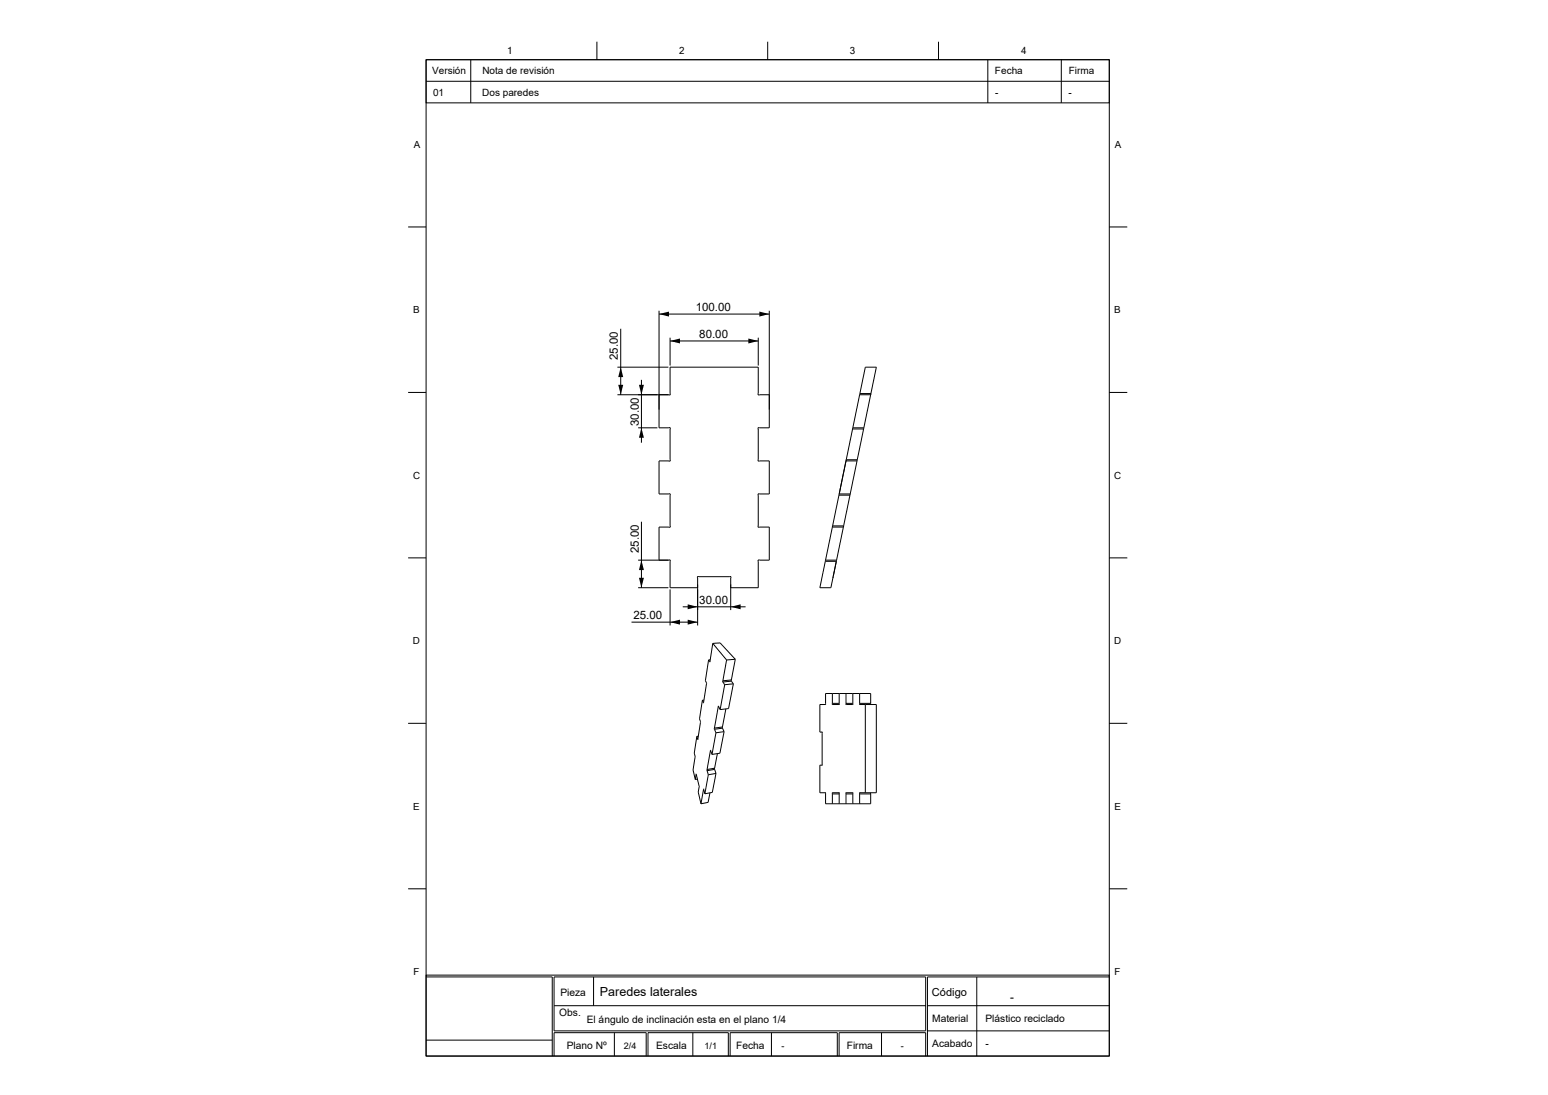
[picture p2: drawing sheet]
<svg xmlns="http://www.w3.org/2000/svg" width="420mm" height="297mm" viewBox="0 0 420 297" stroke-linecap="round" stroke-linejoin="round" font-family="sans-serif">
<g fill="none" stroke="#000" stroke-width=".27">
<path d="M115.6 16.2h185.4v270.2h-185.4zM115.6 16.2h185.4v11.7h-185.4zM127.7 16.2v11.7M161.9 11.3v4.9M208.3 11.3v4.9M254.6 11.3v4.9M268 16.2v11.7M288 16.2v11.7M115.6 22h185.4M110.7 61.6h4.9M301 61.6h4.9M167.5 99.6h13.9"/>
<path d="M168.4 89.2v17.9M178.8 84.3v31.7h2.8l.3 .2v8.7l-.3 .2-2.8-.1v9l2.8-.1 .3 .2v8.7l-.3 .2h-2.8v8.9M178.8 85.2h29.9M181.8 91.6v7.5M181.8 92.5h23.9M205.7 91.6v7.5M208.7 84.3v31.7h-2.8l-.2 .2v8.7l.2 .2 2.8-.1v9l-2.8-.1-.2 .2v8.7l.2 .2h2.8v8.9h-2.8l-.2 .2v7.3h-7.4M110.7 106.4h4.9M167.5 107.1h14.3v-7.5h23.9v7.3l.2 .2h2.8M173.1 116h5.3M174 103v17.1M231.3 116.4h3"/>
<path d="M231.4 116h3M233.2 107.1l-3.6 17.6M233.2 107.1h3M233.3 106.7l-.1 .4M233.3 106.7h3M233.3 106.7l1.5-7.1h3l-1.5 7.1M234.3 116.4l-1.7 8.3M236.2 107.1l-1.9 9.3M236.3 106.7l-.1 .4M301 106.4h4.9M227.6 134.3l-1.7 8.3M227.6 134.3h3"/>
<path d="M227.7 134h3M227.7 134l-.1 .3M229.5 125l-1.8 9M229.5 125h3M229.6 124.7l-.1 .3M229.6 124.7h3M230.6 134.3l-1.7 8.3M230.7 134l-.1 .3M232.5 125l-1.8 9M232.6 124.7l-.1 .3M110.7 151.3h4.9M173.1 151.9h8.7v7.5h7.5"/>
<path d="M173.1 159.4h8.3M174 141.5v17.9M181.8 159.9v9.7M223.9 152.2h3M224 151.9h3M225.8 143l-3.4 16.4h3l1.6-7.5M225.8 143h3M225.9 142.6l-.1 .4M225.9 142.6h3M228.8 143l-1.8 8.9M228.9 142.6l-.1 .4M301 151.3h4.9"/>
<path d="M171.3 168.7h18M185.2 164.6h17.1M192.2 179l-.8 5.6 .3 .8-.8 5.3-.3-.8M192.2 179l.4 .5M192.6 179.5h.1M192.7 179h-.5M193.4 174.5l-.8 5M193.4 174.5l3.7 4.5M193.4 174.5l2-.1 4.1 4.4M197.1 179l-1 5.7M198.3 165.5v-9.1h-9v13.2M199.5 178.8l-2.4 .2"/>
<path d="M199.5 178.8l-1.1 5.6M110.7 196.2h4.9M189.1 199.7l.2 .8M189.1 199.7l-.7 4.6 .2 .9-.6 3.6 .6 2.6M189.5 199.7h-.4M190.6 189.9l-.8 5.1 .3 .9-.8 4.6M191 189.9h-.4M193.8 197.5v.3M193.9 197.8l.3 1M193.9 197.8l2.1-.3 .5 .9M194.2 198.8l-1 5.8M194.9 191.7l-1.1 5.8"/>
<path d="M194.9 191.7v-.2l.5 1M195 191.7h-.1M196 197.2l-2.2 .3M196 197.2v.3M196.1 184.7v.3M196.5 198.4l-1.2 5.9-2.1 .3M196.5 198.4l-2.3 .4M196.6 185.7l-1.2 6.8M196.9 192.3l-.9 4.9M198.4 184.4v.4M198.4 184.4l-2.3 .3M199 185.5l-2.4 .2"/>
<path d="M199 185.5l-1.3 6.7-2.3 .3M199 185.5l-.6-.7-2.3 .2 .5 .7M223 198.5v9M223 198.5v.1M224 191.1h-1.6v7.5h.7M225.8 190.8l.1 .4 1.8-.1M225.8 190.8h1.9M225.8 188.1v2.7M227.7 188.1v2.7M227.7 190.8l-.1 .3M229.5 190.8l.1 .4 1.8-.1M229.5 188.1v2.7"/>
<path d="M229.5 190.8h1.9M231.4 188.1v2.7M231.4 190.8l-.1 .3M233.2 190.8l.1 .4 4.5-.1v23.9h-4.5l-.1 .3M233.2 190.8h3M233.2 188.1v2.7M234.8 191.1v23.9M236.2 190.8v-2.7h-12.2l-.1 3M236.2 190.8v.3M301 196.2h4.9M188.9 210.1l-.3 1.3M188.9 210.1l.8 3.1-.3 1.6 .8 3.2"/>
<path d="M188.9 210.1h.1M189.2 211.3l-.6 .1M189.3 200.5h.1M190.9 214.2l-.7 3.8M190.9 214.1l.3 1.2M190.9 214.1v-.1v.2M190.9 214.2h.1M191.8 208.7v.3M191.8 209l2.1-.3 .4 1.1M191.8 209l.4 1.1M192.2 210.1l-1 5.2M192.6 215l-.5 2.6-1.9 .4"/>
<path d="M192.7 203.7l-.9 5M192.8 203.6l-.1 .1M192.8 203.6l.4 1M192.8 203.7h-.1M193.9 208.4l-2.1 .3M193.9 208.4v.3M194.3 209.8l-1 5.1-2.1 .4M194.3 209.8l-2.1 .3M194.6 204.4l-.7 4M223.1 207.5h-.7v7.5h1.6M223.9 215l.1 3h12.2v-2.7M225.8 215.3h1.9"/>
<path d="M225.8 215.3v2.7M227.6 215l.1 .3M227.7 215.3v2.7M227.7 215h-1.8l-.1 .3M229.5 215.3v2.7M229.5 215.3h1.9M231.3 215l.1 .3M231.4 215.3v2.7M231.4 215h-1.8l-.1 .3M233.2 215.3h3M233.2 215.3v2.7M236.2 215v.3"/>
<path d="M110.7 241.1h4.9M301 241.1h4.9M115.6 264.5h185.4v21.9h-185.4zM115.6 265h34.2v21.4M150.3 265h100.8v14.6h-100.8zM150.3 272.8h100.8M161 265v7.8M251.6 279.6h49.4M251.6 272.8h49.4M265 265v21.4M301 265h-49.4v21.4M115.6 282.1h34.2"/>
<path d="M150.3 286.4v-6.3h25v6.3M166.7 280.1v6.3M175.8 286.4v-6.3h21.8v6.3M188 280.1v6.3M198.1 286.4v-6.3h29.1v6.3M209.3 280.1v6.3M239.2 280.1v6.3M251.1 286.4v-6.3h-23.4v6.3"/>
</g>
<g fill="#000">
<path d="M168.4 99.6l.7 2.7h-1.4zM178.8 85.2l2.7-.7v1.4zM181.8 92.5l2.7-.7v1.4zM203 91.8l2.7 .7-2.7 .7zM206 84.5l2.7 .7-2.7 .7zM167.7 104.4h1.4l-.7 2.7zM173.4 104.4h1.3l-.7 2.7zM174 116l.7 2.7h-1.3zM174 151.9l.7 2.7h-1.3zM173.4 156.7h1.3l-.7 2.7zM181.8 168.7l2.7-.6v1.3zM186.6 168.1l2.7 .6-2.7 .7z"/>
<path d="M186.6 163.9l2.7 .7-2.7 .7zM198.3 164.6l2.6-.7v1.4z"/>
</g>
<text font-size="3.4" x="162.8" y="270.3">Paredes laterales</text>
<g font-size="3.1">
<text x="188.8" y="84.4">100.00</text>
<text x="189.7" y="91.7">80.00</text>
<text x="167.7" y="97.7" transform="rotate(-90 167.7 97.7)">25.00</text>
<text x="173.3" y="115.6" transform="rotate(-90 173.3 115.6)">30.00</text>
<text x="173.3" y="150" transform="rotate(-90 173.3 150)">25.00</text>
<text x="189.7" y="163.8">30.00</text>
<text x="171.8" y="168">25.00</text>
<text x="274.1" y="271.6">-</text>
</g>
<text font-size="3" x="252.9" y="270.3">Código</text>
<g font-size="2.8">
<text x="151.8" y="275.5">Obs.</text>
<text x="152" y="270.2">Pieza</text>
<text x="159.2" y="277.3">El ángulo de inclinación esta en el plano 1/4</text>
<text x="252.9" y="277.1">Material</text>
<text x="267.4" y="277.3">Plástico reciclado</text>
<text x="153.8" y="284.6">Plano Nº</text>
<text x="178" y="284.6">Escala</text>
<text x="199.7" y="284.6">Fecha</text>
<text x="229.7" y="284.5">Firma</text>
<text x="252.9" y="284">Acabado</text>
<text x="267.4" y="283.9">-</text>
</g>
<g font-size="2.7">
<text x="137.6" y="14.7">1</text>
<text x="184.2" y="14.7">2</text>
<text x="230.5" y="14.7">3</text>
<text x="277" y="14.7">4</text>
<text x="117.2" y="20.1">Versión</text>
<text x="130.9" y="20.1">Nota de revisión</text>
<text x="270" y="20.1">Fecha</text>
<text x="290" y="20.1">Firma</text>
<text x="117.5" y="25.9">01</text>
<text x="130.9" y="25.9">Dos paredes</text>
<text x="270" y="25.9">-</text>
<text x="289.9" y="25.9">-</text>
<text x="112.3" y="40.1">A</text>
<text x="302.5" y="40.1">A</text>
<text x="112.1" y="85">B</text>
<text x="302.3" y="85">B</text>
<text x="112.1" y="129.9">C</text>
<text x="302.3" y="129.9">C</text>
<text x="112" y="174.7">D</text>
<text x="302.3" y="174.7">D</text>
<text x="112.1" y="219.6">E</text>
<text x="302.3" y="219.6">E</text>
<text x="112.2" y="264.5">F</text>
<text x="302.4" y="264.5">F</text>
</g>
<g font-size="2.4">
<text x="169.3" y="284.6">2/4</text>
<text x="191.2" y="284.6">1/1</text>
<text x="212" y="284.6">-</text>
<text x="244.4" y="284.5">-</text>
</g>
</svg>
